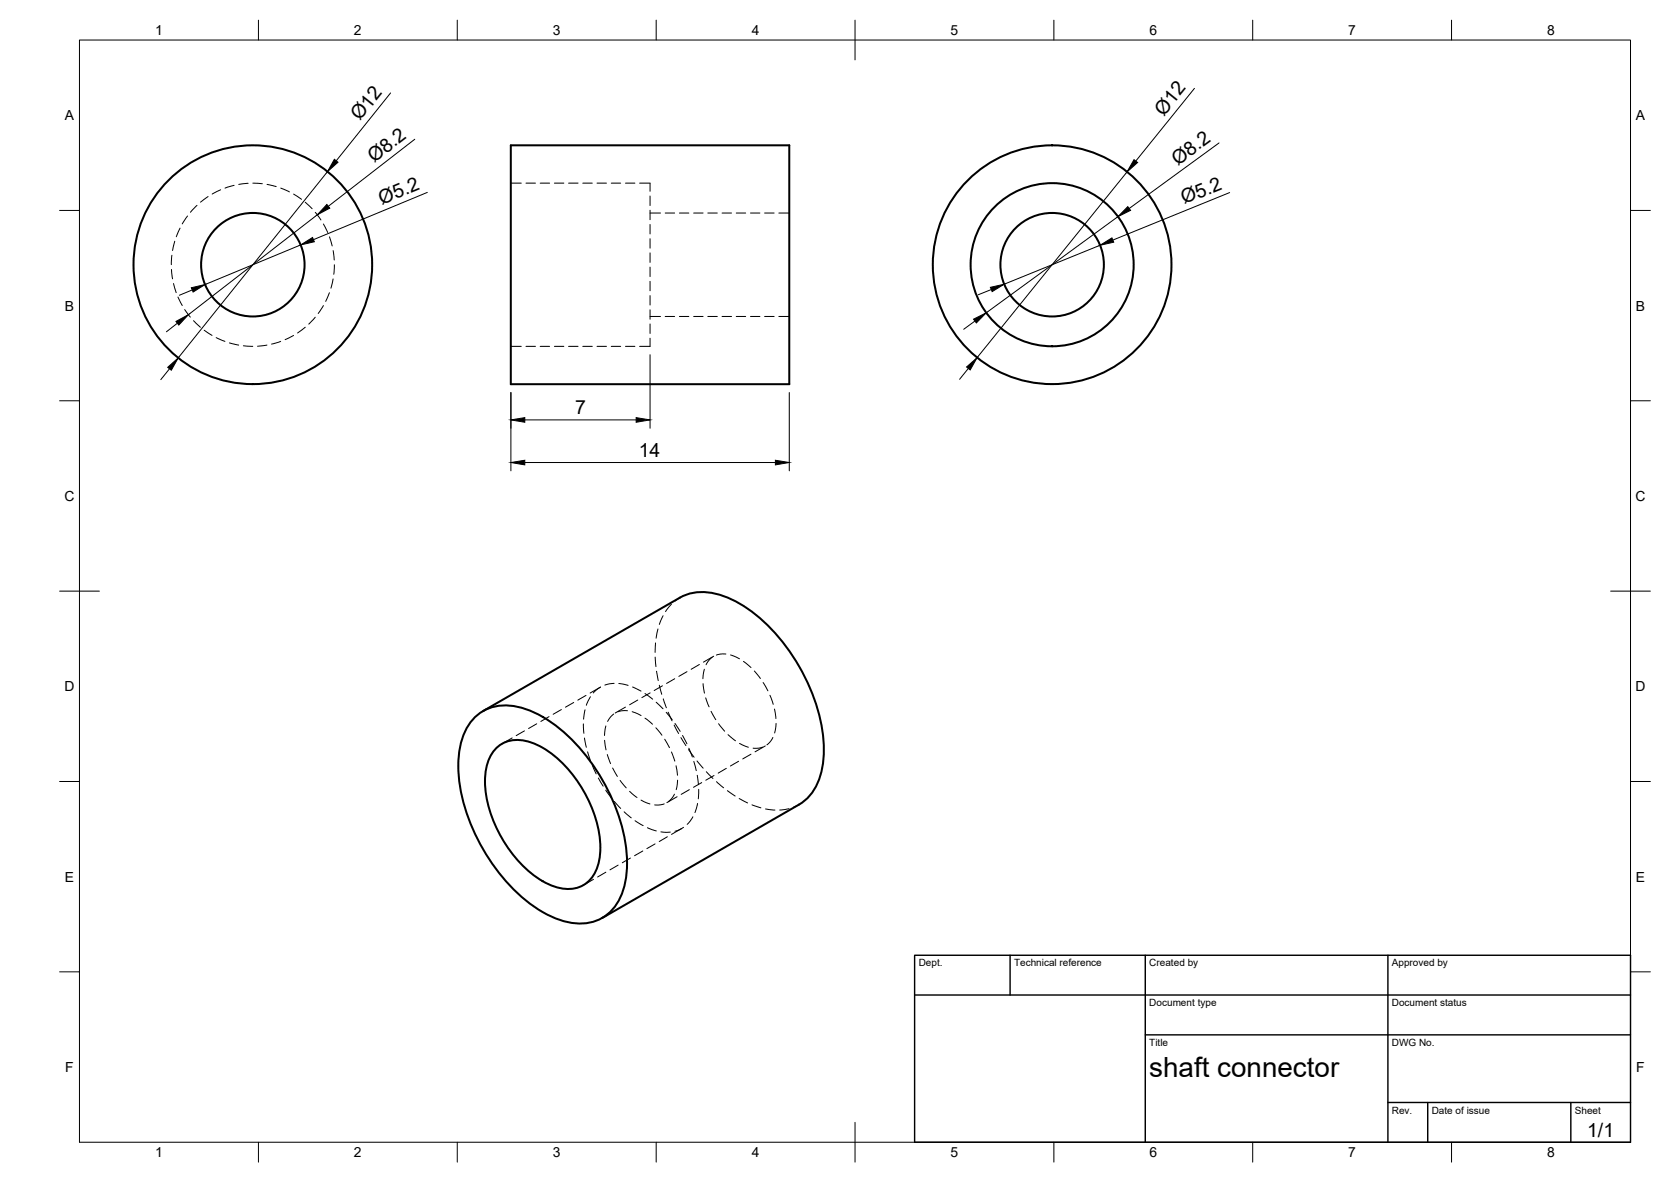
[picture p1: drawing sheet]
<svg xmlns="http://www.w3.org/2000/svg" width="420mm" height="297mm" viewBox="0 0 420 297" stroke-linecap="round" stroke-linejoin="round" font-family="sans-serif">
<!-- layer: Hidden -->
<g fill="none" stroke="#000" stroke-width=".25">
<path d="M45.3 57.3l-1 2.2M47.2 54.3l-1.4 2M49.5 51.6l-1.6 1.7M52.3 49.4l-1.9 1.4M55.5 47.7l-2.2 1.1M58.9 46.6l-2.3 .7M62.4 46.1l-2.4 .2M63.6 46l2.4 .2M67.1 46.3l2.3 .6M70.6 47.3l2.2 .9M73.8 48.8l2 1.3M76.8 50.8l1.7 1.7"/>
<path d="M79.3 53.4l1.4 1.9M81.3 56.3l1.1 2.1M82.8 59.5l.7 2.3M128.4 46h2.7M132.2 46h2.4M135.8 46h2.4M139.4 46h2.4M143 46h2.4M146.5 46h2.4M150.1 46h2.4M153.7 46h2.4M157.3 46h2.3"/>
<path d="M160.8 46h2.6v2.1M163.4 60v2.4M163.4 56.4v2.4M163.4 52.8v2.4M163.4 49.3v2.4M163.4 53.5h2.7M167.3 53.5h2.3M170.8 53.5h2.4M174.4 53.5h2.4M178 53.5h2.4M181.5 53.5h2.4M185.1 53.5h2.4"/>
<path d="M188.7 53.5h2.4M192.3 53.5h2.3M195.8 53.5h2.7M43.1 67.7l.3 2.4M43.2 64.1l-.1 2.4M43.6 71.3l.7 2.2M43.9 60.6l-.5 2.4M44.7 74.6l1.1 2.2M46.4 77.8l1.5 1.9M79.3 79.7l-1.7 1.8M81.3 76.8l-1.3 2M82.8 73.6l-.9 2.1"/>
<path d="M83.8 63l.2 2.3M83.8 70.1l-.6 2.3M84.1 66.5l-.2 2.4M163.4 77.9v2.3M163.4 74.3v2.4M163.4 70.7v2.4M163.4 67.1v2.4M163.4 63.5v2.4M163.4 79.5h2.7M167.3 79.5h2.3M170.8 79.5h2.4M174.4 79.5h2.4"/>
<path d="M178 79.5h2.4M181.5 79.5h2.4M185.1 79.5h2.4M188.7 79.5h2.4M192.3 79.5h2.3M195.8 79.5h2.7M48.7 80.6l1.7 1.6M51.3 83l2 1.3M54.4 84.8l2.2 1M57.7 86.2l2.3 .5M61.2 86.9l2.4 .1M67.1 86.7l-2.4 .3"/>
<path d="M70.6 85.8l-2.3 .7M73.8 84.3l-2.1 1.1M76.8 82.2l-2 1.5M128.4 87h2.7M132.2 87h2.4M135.8 87h2.4M139.4 87h2.4M143 87h2.4M146.5 87h2.4M150.1 87h2.4M153.7 87h2.4M157.3 87h2.3"/>
<path d="M163.4 85v2h-2.6M163.4 81.4v2.4M165.4 158.1l-.4 2.3M166.7 154.7l-.9 2.2M168.8 151.9l-1.5 1.8M171 150.2l-1.3 .9M141.2 178.3l-2.1 1.2M144.3 176.5l-2.1 1.2M147.1 178.4l-.4 2.3M147.3 174.8l-2 1.1M148.5 175.1l-1.1 2.1M149.2 174.1l1.8-1.4-2.6 1.5"/>
<path d="M154.3 179.4l-1.1 1.1-.4 .8M154.4 171.7l-2.3 .5M155.6 171.8l2.3 .4M157.3 177.7l-2.6 1.5M157.8 178.6h-1.5l-.9 .3M159 178.8l2.2 1M159 172.6l2.2 1.1M160.4 175.9l-2.1 1.2M162.2 174.3l1.9 1.4M163.5 174.1l-2.1 1.2M164.7 165.1l.2 2.4M164.8 161.6l-.1 2.3"/>
<path d="M165 176.5l1.7 1.6M165.1 168.7l.4 2.3M165.8 172.2l.6 2.3M166.6 172.3l-2.1 1.2M166.8 175.6l.8 2.3M167.5 179l1.5 1.9M168 179l1 2.2M169.7 170.6l-2.1 1.2M172.7 168.8l-2 1.2M175.9 167l-2.1 1.2M176.8 171.8l.3 2.4M177.1 168.2l-.4 2.4"/>
<path d="M177.4 175.4l.9 2.2M178.8 178.8l1.2 2.1M179.1 165.2l-1.1 1.1-.5 .8M179.5 164.9l-2.6 1.5M182.5 164.4h-1.5l-.9 .2M183.7 164.6l2.2 1M186.9 166.2l1.9 1.6M189.7 168.6l1.5 1.9M191.9 171.5l1.2 2.1M193.6 174.7l.8 2.3M194.7 178.2l.4 2.4M128.8 185.4l-2.6 1.5"/>
<path d="M131.9 183.7l-2.1 1.2M135 181.9l-2.1 1.2M138 180.1l-2 1.2M146.7 181.9l.1 2.4M147 185.5l.4 2.3M147.7 188.9l.8 2.3M148.9 192.3l1 2.2M150.5 195.5l1.2 2.1M152 186l.4 2.5M152.3 198.6l1.4 1.9M152.3 182.4l-.3 2.4M152.7 189.6l.8 2.3"/>
<path d="M154 193l1.2 2.1M155.9 196.1l1.6 1.9M158.3 198.9l1.9 1.5M162.2 180.5l1.9 1.5M164.9 182.9l1.5 1.9M167.1 185.8l1.2 2.1M168.8 189l.9 2.3M169.5 182.2l1.1 2.1M169.6 199.6l-.5 .7-1 1.2M169.7 181.8l1.3 2M170 192.4l.3 2.4M170.4 196.1l-.4 2.3"/>
<path d="M171.2 185.4l1.3 2M171.6 184.8l1.1 2.1M173.1 188.4l1.4 1.9M173.2 188l.9 2.2M173.3 198.4l-2 1.2M174.5 191.4l.6 2.3M175.3 191.2l1.5 1.8M175.3 194.8l.3 2.4M175.7 198.4l-.1 2.4M176.4 196.7l-2 1.2M177.6 193.9l1.7 1.7M179.5 194.9l-2 1.2"/>
<path d="M180.1 196.4l1.8 1.6M180.7 181.9l1.5 1.9M182.6 193.1l-2 1.2M182.9 198.7l1.9 1.4M183 184.6l1.9 1.6M185.7 191.3l-2 1.2M185.9 186.8l2.3 1M188.8 189.5l-2 1.2M191.7 187.8l-.8 .2h-1.5M192.4 187.5l-2.6 1.4M194.3 185.3l-.8 1.3-.7 .6M195.1 181.8l-.3 2.4"/>
<path d="M152.3 219.2l-2 1.2M154.5 201.4l1.6 1.8M155.4 217.4l-2 1.2M156.9 204l1.8 1.5M158.5 215.6l-2 1.2M159.7 206.3l2 1.2M161.2 201.1l2.2 .9M161.6 213.9l-2 1.1M162.8 208l2.2 .8M164.7 212.1l-2.1 1.2M166.2 209l2.4 .1M167 202l-.9 .3h-1.5"/>
<path d="M167.8 210.3l-2 1.2M170.2 200.2l-2.5 1.5M171.4 208.2l-2.6 1.5M171.9 207.9l-2.2 1M174.2 205.3l-1.4 1.9M175.4 201.9l-.7 2.3M185.9 200.7l2.1 1.1M189.1 202.3l2.2 .7M192.5 203.3l2.4 .3M198.4 203.2l-2.4 .4M200.9 202.2l-1.4 .6M149.2 221l-2.5 1.5"/>
</g>
<!-- layer: Visible -->
<g fill="none" stroke="#000" stroke-width=".51">
<path d="M128.4 36.5h70.1v60h-70.1zM119.7 179.9a11.7 11.7 0 0 1 11.4-2 34.5 34.5 0 0 1 17.4 13.5 46 46 0 0 1 9.2 25.5 16.3 16.3 0 0 1-4.5 12.5 11.7 11.7 0 0 1-11.4 2.1 34.5 34.5 0 0 1-17.4-13.5 46 46 0 0 1-9.2-25.5 16.3 16.3 0 0 1 4.5-12.6zM121.5 178.7l49.5-28.5a13.3 13.3 0 0 1 11.7-.1 40.1 40.1 0 0 1 18.3 17.4 40.1 40.1 0 0 1 5.9 24.6 13.3 13.3 0 0 1-6 10.1M124.4 188.4a8.1 8.1 0 0 1 9.1-1.8 26.9 26.9 0 0 1 13.7 12.9 26.4 26.4 0 0 1 3.5 16.7 8 8 0 0 1-7.3 7.2 16.2 16.2 0 0 1-11-5 32.5 32.5 0 0 1-10.5-22.1 11.8 11.8 0 0 1 2.5-7.9zM200.9 202.2l-49.5 28.5"/>
<circle cx="63.6" cy="66.5" r="13"/>
<circle cx="63.6" cy="66.5" r="30"/>
<circle cx="264.6" cy="66.5" r="30"/>
<circle cx="264.6" cy="66.5" r="20.5"/>
<circle cx="264.6" cy="66.5" r="13"/>
</g>
<!-- layer: BORDER -->
<g fill="none" stroke="#000" stroke-width=".25">
<path d="M20 10.1h390v276.9h-390zM65 5.1v5M115 5.1v5M165 5.1v5M215 5.1v10M265 5.1v5M315 5.1v5M365 5.1v5M15 52.9h5M410 52.9h5M15 100.7h5M410 100.7h5"/>
<path d="M15 148.6h10M405 148.6h10M15 196.4h5M410 196.4h5M15 244.2h5M410 244.2h5M65 287v5M115 287v5M165 287v5M215 282.1v9.9M265 287v5M315 287v5"/>
<path d="M365 287v5"/>
</g>
<!-- layer: TITLEBLOCK -->
<path d="M230 240.1h180v46.9h-180zM230 250h180M254 240.1v9.9M288 240.1v46.9M349 240.1v46.9M288 260.1h122M349 277.1h61M359 277.1v9.9M395 277.1v9.9" fill="none" stroke="#000" stroke-width=".36"/>
<!-- layer: FD_Dimensions -->
<g fill="none" stroke="#000" stroke-width=".25">
<path d="M98.2 23.4l-13.7 17M104.3 35l-21.8 16.8M300.3 22.2l-14.7 18.3M306.5 35.9l-22.6 16.5M79.8 54l-32.4 25.1M82.3 43.1l-37.5 46.8M107.4 48.4l-28.6 11.8M281.1 54.4l-33.1 24.2M283.4 43.2l-37.7 46.7M309.2 48.4l-29.4 11.9M48.3 72.9l-3.2 1.3M75.6 61.6l-24 9.9"/>
<path d="M249.3 72.8l-3.3 1.3M276.6 61.6l-24.1 9.8M42.6 92.7l-2.2 2.7M44.6 81.2l-2.8 2.2M128.5 98.6v19.7M163.4 89.1v18.5M198.5 98.6v19.7M243.5 92.6l-2.2 2.7M245.2 80.7l-2.9 2M132 105.5h28M132 116.2h63"/>
</g>
<g fill="#000" stroke="#000" stroke-width=".25">
<path d="M75.6 61.6l3-1.9 .4 1.1zM82.2 51.4l.7 .9-3.1 1.7zM84.1 40l.9 .8-2.7 2.3zM276.6 61.6l3-1.8 .4 1.1zM283.6 51.9l.7 1-3.2 1.5zM285.1 40.1l.9 .7-2.6 2.4zM48.1 72.3l3.5-.8-3 1.9zM249 72.2l3.5-.8-3 1.9zM42.2 92.3l2.6-2.4-1.7 3.1zM44.2 80.8l3.2-1.7-2.4 2.6zM243 92.2l2.7-2.3-1.8 3.1zM244.8 80.2l3.2-1.6-2.5 2.6z"/>
<path d="M128.5 105.5l3.5-.5v1.1zM128.5 116.2l3.5-.5v1.1zM160 105l3.4 .5-3.4 .6zM195 115.7l3.5 .5-3.5 .6z"/>
</g>
<text font-size="7" x="289" y="270.6">shaft connector</text>
<g font-size="4.9">
<text x="292.6" y="29.3" transform="rotate(-51 292.6 29.3)">Ø12</text>
<text x="90.5" y="30.5" transform="rotate(-51 90.5 30.5)">Ø12</text>
<text x="94.1" y="41" transform="rotate(-38 94.1 41)">Ø8.2</text>
<text x="296.1" y="41.6" transform="rotate(-36 296.1 41.6)">Ø8.2</text>
<text x="96" y="51.4" transform="rotate(-23 96 51.4)">Ø5.2</text>
<text x="297.7" y="51.4" transform="rotate(-22 297.7 51.4)">Ø5.2</text>
<text x="144.6" y="104.1">7</text>
<text x="160.6" y="114.8">14</text>
<text x="399.1" y="285.7">1/1</text>
</g>
<g font-size="3.5">
<text x="39" y="8.8">1</text>
<text x="89" y="8.8">2</text>
<text x="139" y="8.8">3</text>
<text x="189" y="8.8">4</text>
<text x="239" y="8.8">5</text>
<text x="289" y="8.8">6</text>
<text x="339" y="8.8">7</text>
<text x="389" y="8.8">8</text>
<text x="16.3" y="30.2">A</text>
<text x="411.3" y="30.2">A</text>
<text x="16.3" y="78">B</text>
<text x="411.3" y="78">B</text>
<text x="16.2" y="125.9">C</text>
<text x="411.2" y="125.9">C</text>
<text x="16.2" y="173.7">D</text>
<text x="411.2" y="173.7">D</text>
<text x="16.3" y="221.6">E</text>
<text x="411.3" y="221.6">E</text>
<text x="16.4" y="269.4">F</text>
<text x="411.4" y="269.4">F</text>
<text x="39" y="290.8">1</text>
<text x="89" y="290.8">2</text>
<text x="139" y="290.8">3</text>
<text x="189" y="290.8">4</text>
<text x="239" y="290.8">5</text>
<text x="289" y="290.8">6</text>
<text x="339" y="290.8">7</text>
<text x="389" y="290.8">8</text>
</g>
<g font-size="2.5">
<text x="231" y="242.9">Dept.</text>
<text x="255" y="242.9">Technical reference</text>
<text x="289" y="242.9">Created by</text>
<text x="350" y="242.9">Approved by</text>
<text x="289" y="252.8">Document type</text>
<text x="350" y="252.8">Document status</text>
<text x="289" y="262.9">Title</text>
<text x="350" y="262.9">DWG No.</text>
<text x="350" y="279.9">Rev.</text>
<text x="360" y="279.9">Date of issue</text>
<text x="396" y="279.9">Sheet</text>
</g>
</svg>
